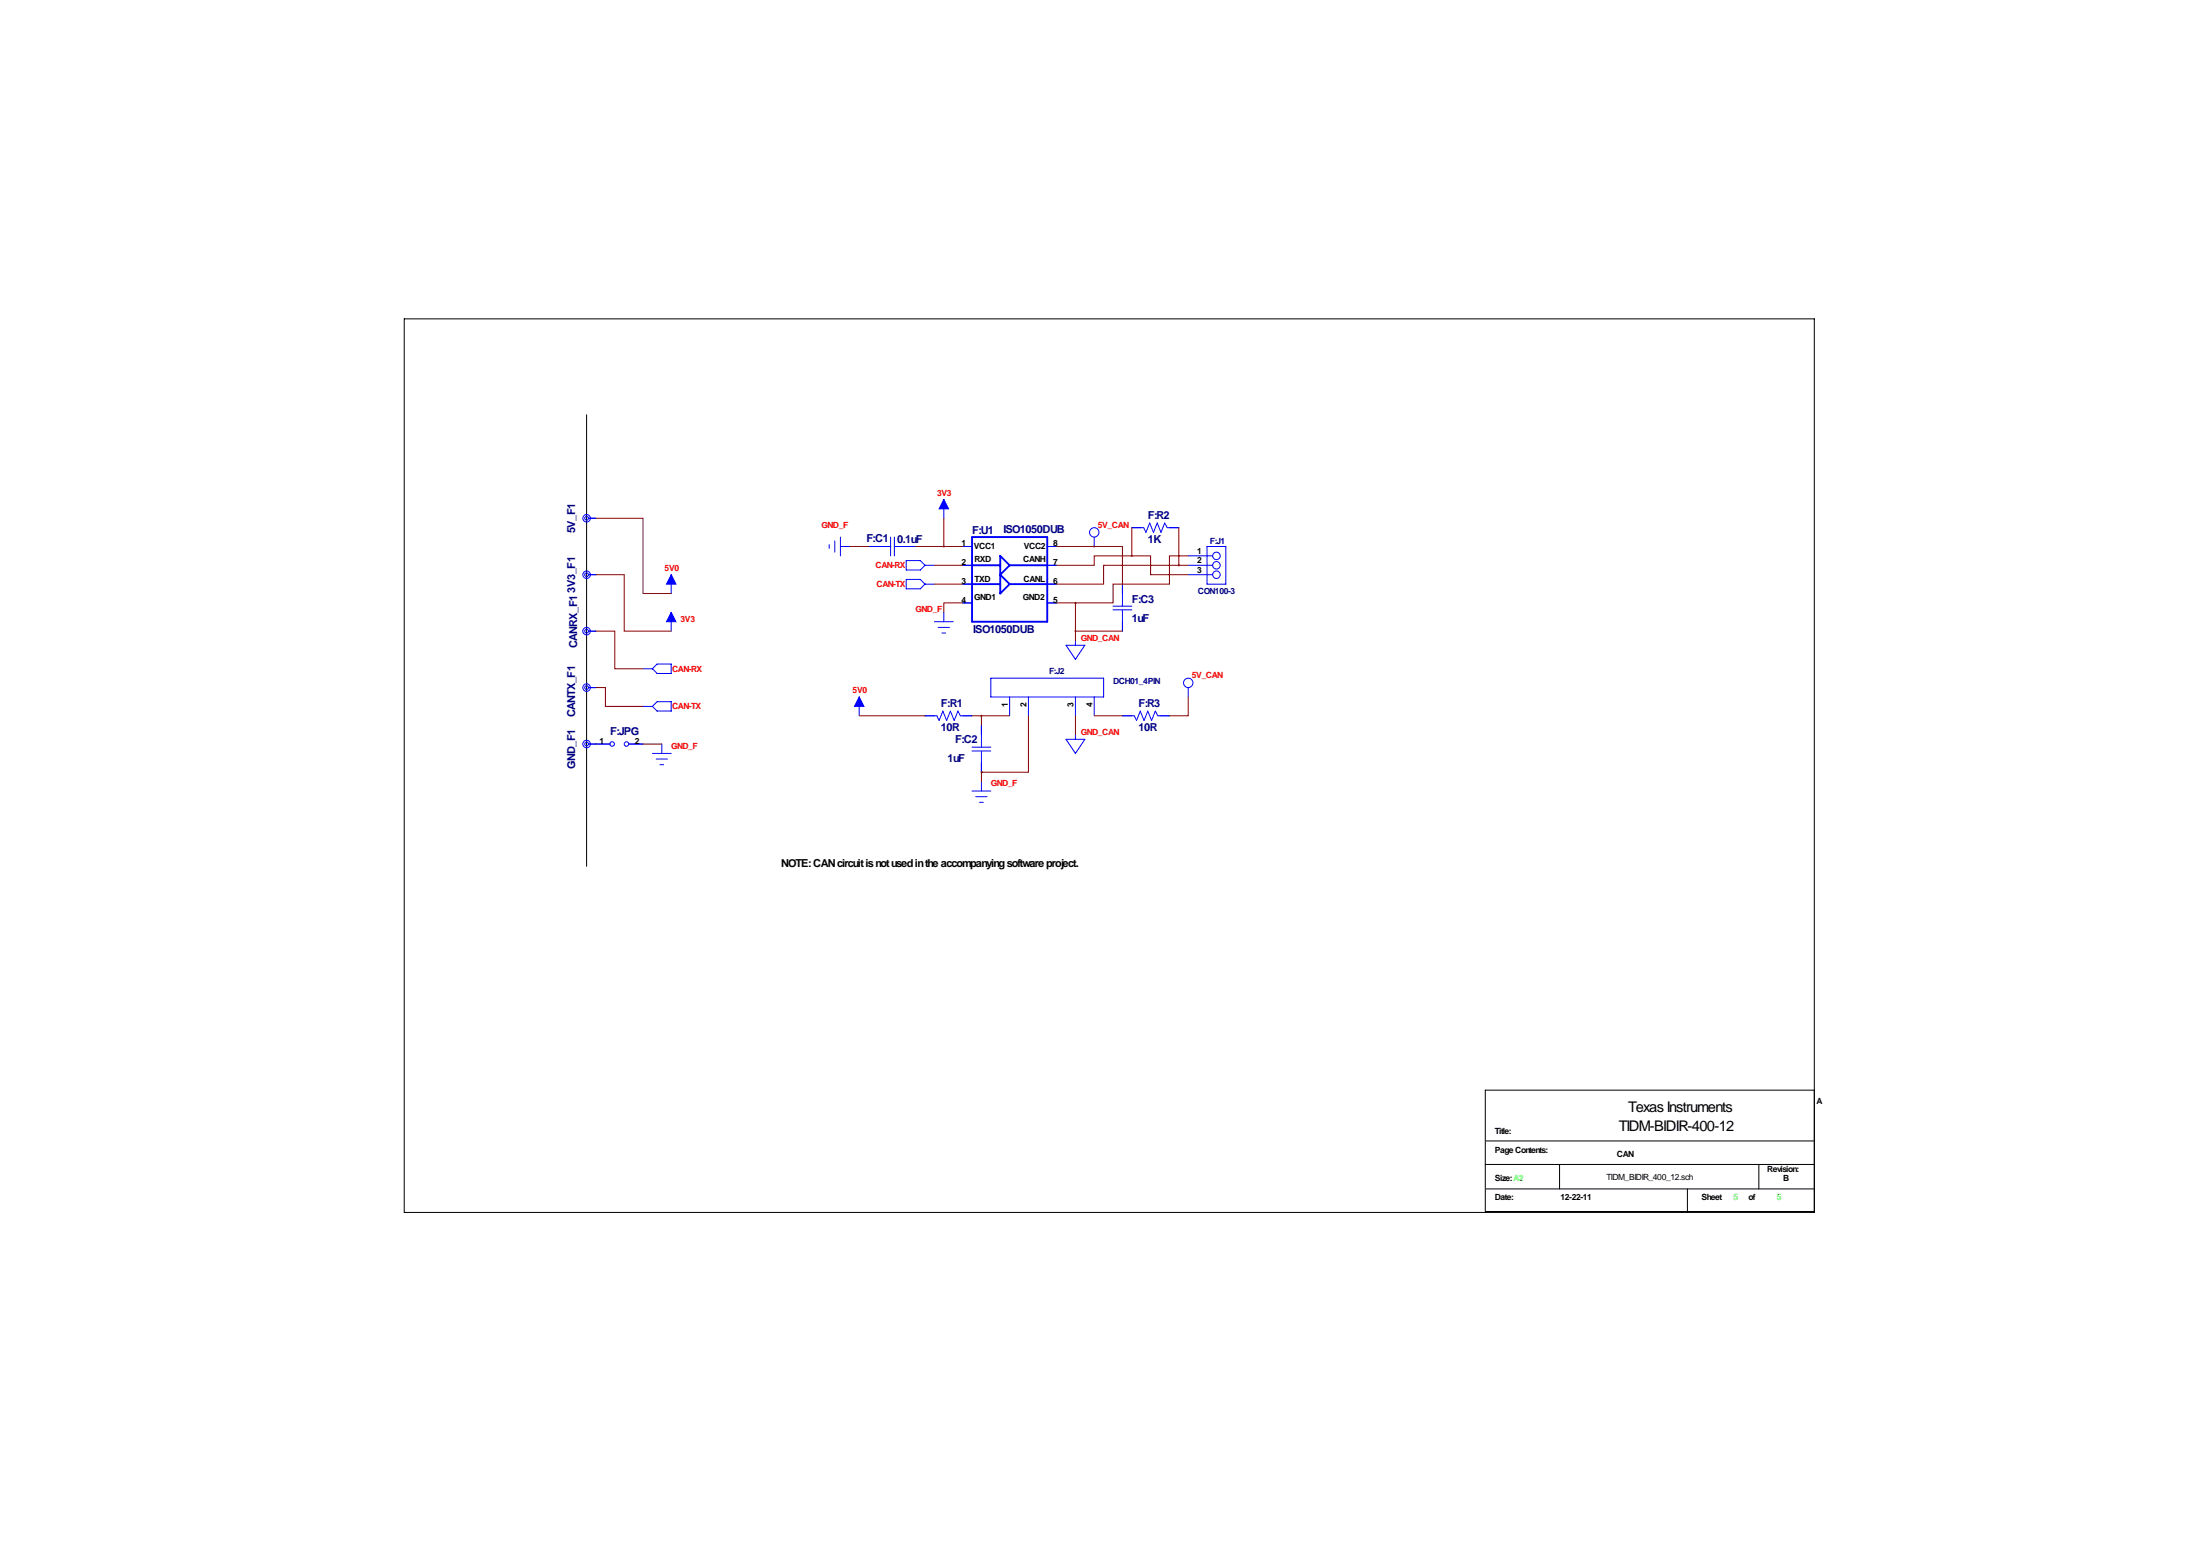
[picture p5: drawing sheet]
<svg xmlns="http://www.w3.org/2000/svg" width="594mm" height="419mm" viewBox="0 0 594 419" stroke-linecap="round" stroke-linejoin="round" font-family="sans-serif">
<path d="M109.2 86.1h381v241.3h-381zM158.5 112v121.9M490.2 294.4h-88.9v32.8h88.9M401.3 314.5h88.9M401.6 308.1h88.6M421.4 314.5v6.6M475.2 314.5v6.6M401.6 321.1h88.6M455.9 321.1v6.3" fill="none" stroke="#000" stroke-width=".27"/>
<g fill="none" stroke="#00f" stroke-width=".27">
<path d="M159 140h2M255 134.9v5.1M159 155.2h2M181.4 155.2v5.1M224 147.1v1M225.6 146.1v3M227.1 147.6h2.5M227.1 145v5.1M234.7 147.6h5.9M240.6 145v5.1M241.7 145v5.1M241.8 147.6h5.6"/>
<path d="M244.9 151.4h3.8l1.2 1.3-1.2 1.2h-3.8zM244.9 156.5h3.8l1.2 1.2-1.2 1.3h-3.8zM249.9 157.7h2.6M249.9 152.7h2.6M260.1 147.6h2.5M260.1 157.7h2.5M260.1 152.7h2.5M283 147.6h2.5M283 157.7h2.5M283 152.7h2.5M295.7 145v2.6M303.3 157.7v6"/>
<path d="M305.8 142.5h3.2l.6 1.3 1-2.6 1.1 2.6 1-2.6 1 2.6 1-2.6 .7 1.3h3.1M321.1 152.7h6.6M321.1 150.1h6.6M321.1 155.2h6.6M326.1 147.6h5.1v10.1h-5.1zM159 170.4h2M181.4 165.4v5M252.5 167.9h5.1M253.5 169.4h3M254.5 170.9h1M255 165.4v2.5M260.1 162.8h2.5"/>
<path d="M283 162.8h2.5M288 174.2h5.1l-2.5 3.9zM290.6 173v1.2M300.7 163.7h5.1M300.7 164.7h5.1M303.3 164.8v5.6M159 185.7h2M173.7 180.6h2.6M173.7 190.8h2.6M176.3 180.6l1.2-1.3h3.9v2.6h-3.9zM176.3 190.8l1.2-1.3h3.9v2.5h-3.9zM232.2 188.2v5.1"/>
<path d="M249.9 193.3h3.2l.6 1.3 1.1-2.6 1 2.6 1-2.6 1 2.6 1-2.6 .7 1.3h3.1M265.2 195.8v6M267.7 183.1h30.5v5.1h-30.5zM272.8 188.2v5.1M277.9 188.2v5.1M288 199.6h5.1l-2.5 3.9zM290.6 188.2v5.1M290.6 198.4v1.2M295.7 188.2v5.1M303.3 193.3h3.2l.6 1.3 1-2.6 1 2.6 1-2.6 1 2.6 1.1-2.6 .6 1.3h3.2M321.1 185.7v2.5M159 200.9h5.8"/>
<path d="M169.9 200.9h3.8M176.3 203.5h5.1M177.3 205h3M178.3 206.5h1M178.8 200.9v2.6M262.6 201.8h5.1M262.6 202.8h5.1M262.6 213.6h5.1M263.7 215.1h3M264.7 216.7h1M265.2 202.9v5.6M265.2 211.1v2.5"/>
<circle cx="158.5" cy="140" r=".51"/>
<circle cx="158.5" cy="140" r="1.02"/>
<circle cx="158.5" cy="155.2" r=".51"/>
<circle cx="158.5" cy="155.2" r="1.02"/>
<circle cx="295.7" cy="143.8" r="1.27"/>
<circle cx="328.7" cy="155.2" r="1.02"/>
<circle cx="328.7" cy="150.1" r="1.02"/>
<circle cx="328.7" cy="152.7" r="1.02"/>
<circle cx="158.5" cy="170.4" r=".51"/>
<circle cx="158.5" cy="170.4" r="1.02"/>
<circle cx="158.5" cy="185.7" r=".51"/>
<circle cx="158.5" cy="185.7" r="1.02"/>
<circle cx="321.1" cy="184.4" r="1.27"/>
<circle cx="158.5" cy="200.9" r=".51"/>
<circle cx="158.5" cy="200.9" r="1.02"/>
<circle cx="165.4" cy="200.9" r=".61"/>
<circle cx="169.3" cy="200.9" r=".61"/>
</g>
<path d="M262.6 145h20.4v22.9h-20.4zM262.6 152.7h7.7M262.6 157.7h7.7M272.8 152.7h10.2M272.8 152.7l-2.5-2.6v10.2l2.5-2.6M272.8 152.7l-2.5 2.5 2.5 2.5M272.8 157.7h10.2" fill="none" stroke="#00f" stroke-width=".51"/>
<g fill="#00f" stroke="#00f" stroke-width=".27">
<path d="M255 134.9l1.3 2.5h-2.6z"/>
<path d="M181.4 165.4l1.2 2.5h-2.5z"/>
<path d="M181.4 155.2l1.2 2.5h-2.5z"/>
<path d="M232.2 188.2l1.2 2.6h-2.5z"/>
</g>
<g fill="none" stroke="#800000" stroke-width=".27">
<path d="M161 140h12.7v20.3h7.7M255 140v7.6M161 155.2h7.7v15.2h12.7M229.6 147.6h5.1M247.4 147.6h12.7M252.5 152.7h7.6M252.5 157.7h7.6M285.5 147.6h10.2M295.7 147.6h.1M295.7 147.6h7.6v10.1M305.8 150.1h-10.1v2.6h-10.2M305.8 150.1h5.1v5.1h10.2"/>
<path d="M305.8 142.5v7.6M318.5 152.7h-20.3v5h-12.7M318.5 152.7h2.6M318.5 142.5v10.2M321.1 150.1h-5.1v7.6h-15.3v5.1h-10.1M161 170.4h5.1v10.2h7.6M260.1 162.8h-5.1v2.6M285.5 162.8h5.1M290.6 162.8v10.2M290.6 170.4h12.7M161 185.7h2.6v5.1h10.1M232.2 193.3h17.7"/>
<path d="M262.6 193.3h10.2M265.2 193.3v2.5M277.9 193.3v15.2h-12.7M290.6 193.3v5.1M295.7 193.3h7.6M321.1 188.2v5.1h-5.1M161 200.9h.1M173.7 200.9h5.1M265.2 208.5h.1M265.2 208.5v2.6"/>
</g>
<path d="M295.6 147.6a.05 .05 0 0 0 .1 0 .05 .05 0 0 0-.1 0z" fill="#800000" stroke="#800000" stroke-width=".51"/>
<g font-size="4">
<text x="437.4" y="305.3">TIDM-BIDIR-400-12</text>
<text x="439.9" y="300.2">Texas Instruments</text>
</g>
<g font-size="3" fill="#000080">
<text x="271.1" y="143.9">ISO1050DUB</text>
<text x="310.1" y="140.2">F:R2</text>
<text x="155.4" y="144" transform="rotate(-90 155.4 144)">5V_F1</text>
<text x="234.1" y="146.2">F:C1</text>
<text x="242.4" y="146.5">0.1uF</text>
<text x="262.6" y="144.1">F:U1</text>
<text x="310.1" y="146.5">1K</text>
<text x="155.4" y="160" transform="rotate(-90 155.4 160)">3V3_F1</text>
<text x="305.8" y="162.8">F:C3</text>
<text x="305.8" y="167.9">1uF</text>
<text x="263" y="170.9">ISO1050DUB</text>
<text x="156" y="175" transform="rotate(-90 156 175)">CANRX_F1</text>
<text x="254.3" y="191">F:R1</text>
<text x="307.6" y="191">F:R3</text>
<text x="155.4" y="193.7" transform="rotate(-90 155.4 193.7)">CANTX_F1</text>
<text x="254.3" y="197.3">10R</text>
<text x="307.6" y="197.3">10R</text>
<text x="164.8" y="198.4">F:JPG</text>
<text x="258.1" y="200.7">F:C2</text>
<text x="155.4" y="207.5" transform="rotate(-90 155.4 207.5)">GND_F1</text>
<text x="256" y="205.7">1uF</text>
</g>
<text font-size="3" x="211.1" y="234.2">NOTE: CAN circuit is not used in the accompanying software project.</text>
<g font-size="2.3" fill="#f00">
<text x="253.2" y="133.9">3V3</text>
<text x="222" y="142.5">GND_F</text>
<text x="296.6" y="142.5">5V_CAN</text>
<text x="179.6" y="154.2">5V0</text>
<text x="236.6" y="153.4">CAN-RX</text>
<text x="236.8" y="158.5">CAN-TX</text>
<text x="183.9" y="167.9">3V3</text>
<text x="247.4" y="165.4">GND_F</text>
<text x="292" y="173">GND_CAN</text>
<text x="181.6" y="181.4">CAN-RX</text>
<text x="322" y="183.1">5V_CAN</text>
<text x="181.6" y="191.5">CAN-TX</text>
<text x="230.4" y="187.2">5V0</text>
<text x="181.4" y="202.2">GND_F</text>
<text x="292" y="198.4">GND_CAN</text>
<text x="267.7" y="212.3">GND_F</text>
</g>
<g font-size="2.3">
<text x="259.8" y="147.6">1</text>
<text x="263.1" y="148.3">VCC1</text>
<text x="276.6" y="148.3">VCC2</text>
<text x="284.6" y="147.6">8</text>
<text x="323.4" y="149.6">1</text>
<text x="259.8" y="152.7">2</text>
<text x="263.3" y="151.8">RXD</text>
<text x="276.5" y="151.8">CANH</text>
<text x="284.6" y="152.7">7</text>
<text x="323.4" y="152.1">2</text>
<text x="323.4" y="154.7">3</text>
<text x="259.8" y="157.7">3</text>
<text x="263.2" y="161.9">GND1</text>
<text x="263.3" y="157.2">TXD</text>
<text x="276.4" y="162">GND2</text>
<text x="276.6" y="157.2">CANL</text>
<text x="284.6" y="157.7">6</text>
<text x="259.8" y="162.8">4</text>
<text x="284.6" y="162.8">5</text>
<text x="272.3" y="190.9" transform="rotate(-90 272.3 190.9)">1</text>
<text x="277.4" y="190.9" transform="rotate(-90 277.4 190.9)">2</text>
<text x="290.1" y="190.9" transform="rotate(-90 290.1 190.9)">3</text>
<text x="295.1" y="190.9" transform="rotate(-90 295.1 190.9)">4</text>
<text x="162" y="200.9">1</text>
<text x="171.6" y="200.9">2</text>
<text x="490.8" y="298.2">A</text>
<text x="403.9" y="306.3">Title:</text>
<text x="403.9" y="311.4">Page Contents:</text>
<text x="436.9" y="312.4">CAN</text>
<text x="477.5" y="316.5">Revision:</text>
<text x="403.9" y="319">Size: A2</text>
<text x="434.1" y="318.8">TIDM_BIDIR_400_12.sch</text>
<text x="481.8" y="319">B</text>
<text x="403.9" y="324.1">Date:</text>
<text x="421.6" y="324.1">12-22-11</text>
<text x="459.7" y="324.1">Sheet</text>
<text x="472.4" y="324.1">of</text>
</g>
<g font-size="2.3" fill="#000080">
<text x="326.9" y="147">F:J1</text>
<text x="323.7" y="160.3">CON100-3</text>
<text x="283.5" y="182.1">F:J2</text>
<text x="300.7" y="184.7">DCH01_4PIN</text>
</g>
<g font-size="2.3" fill="#0f0">
<text x="468.4" y="324.1">5</text>
<text x="480.1" y="324.1">5</text>
</g>
</svg>
